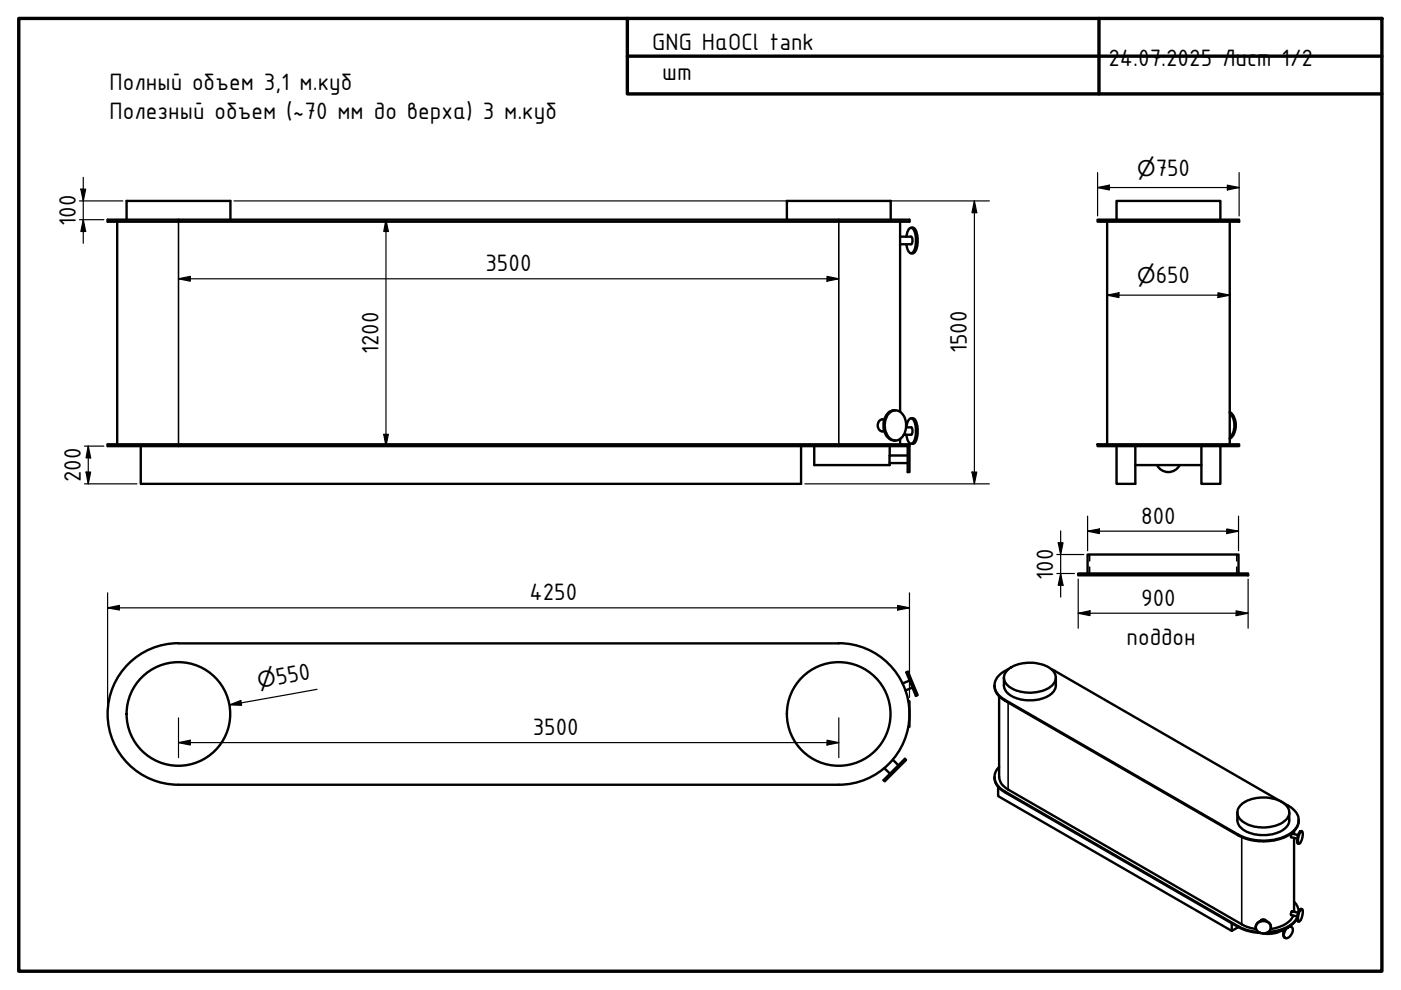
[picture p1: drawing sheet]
<svg xmlns="http://www.w3.org/2000/svg" width="297mm" height="210mm" viewBox="0 0 297 210" stroke-linecap="round" stroke-linejoin="round" font-family="sans-serif">
<!-- layer: Visible (ISO) -->
<g fill="none" stroke="#000" stroke-width=".51">
<path d="M22.8 46.6h170v.4h-170zM24.8 47v47.2M26.8 46.6v-4h22.1v4M166.8 46.6v-4h22v4M190.8 50.2h2.4a1.24 1.24 0 0 1 0 1.6h-2.4M190.8 47v40.3M192.2 50.2a1.63 1.63 0 0 1 1.1-1.9 3.6 3.6 0 0 1 .9 3.3 1.94 1.94 0 0 1-1.1 2.1 1.94 1.94 0 0 1-.9-1.9M193.2 48.3h.3a2.41 2.41 0 0 1 1.1 2.4 3.4 3.4 0 0 1-1 3h-.4M232.7 46.6h30v.4h-30zM234.7 47v47.2M236.7 46.6v-4h22v4M260.7 47v47.2"/>
<path d="M22.8 94.2h170v.4h-170zM29.8 94.6v8h140v-8M172.6 94.6v4h16v-.4M187.5 88.9h-.5a1.33 1.33 0 0 0-.9 1.3 1.33 1.33 0 0 0 .9 1.3h.5M188.4 87.7a1.92 1.92 0 0 1 1.9-.6 1.92 1.92 0 0 1 1.5 1.4 3.7 3.7 0 0 1-1.4 4.8 2.29 2.29 0 0 1-2.7-2.1 4.1 4.1 0 0 1 .7-3.5zM188.6 96.6v1.6M188.6 96.6h3.8M188.6 98.2h3.8M188.6 94.6v2M189.9 87a2.62 2.62 0 0 0-2.6 2.8 2.94 2.94 0 0 0 2.3 3.6h.3M190.8 93.1v1.1M192.1 90.6h1.1a1.18 1.18 0 0 1 0 1.6h-1.6"/>
<path d="M192.2 90.6a1.64 1.64 0 0 1 1.1-1.9 3.3 3.3 0 0 1 .9 3.1 2.39 2.39 0 0 1-1 2.3 1.73 1.73 0 0 1-1-1.9M192.4 94.7h.4v5.4h-.4zM193.2 88.7h.3a2.17 2.17 0 0 1 1.1 2.2 4.1 4.1 0 0 1-.9 3.2h-.5M232.7 94.2h30v.4h-30zM236.7 94.6v8h4v-8M240.7 98.6h14M245.3 98.6a2.69 2.69 0 0 0 2.4 1.5 2.69 2.69 0 0 0 2.4-1.5M254.7 94.6v8h4v-8M260.7 87.5a4.1 4.1 0 0 1 0 5.4M260.7 87.3a3.9 3.9 0 0 1 0 5.8M37.8 136.4a15 15 0 0 0-15 15 15 15 0 0 0 15 15h140a15 15 0 0 0 15-15 15 15 0 0 0-15-15M37.8 136.4h140"/>
<path d="M228.6 121.6h36v.4h-36zM230.6 121.6v-4h32v4M192.2 142.6l.3-.2 2.1 5-.4 .1zM192.6 148.7h.2v5.4h-.2M192.9 144.3l-1.6 .6M193.5 145.8l-1.5 .6M210.9 145.3a3.6 3.6 0 0 0 2.2 3.3l49.5 28.5a11.6 11.6 0 0 0 11-.2 3.5 3.5 0 0 0 1.7-3M211.8 147.6v17.1a3.3 3.3 0 0 0 1.9 2.7l49.6 28.6a8.1 8.1 0 0 0 3 1M212.9 143.7v1.6a3.5 3.5 0 0 0 3.1 2.9 7.4 7.4 0 0 0 7.4-1.6l.5-1v-1.9M213.5 142.2a7.9 7.9 0 0 1 9.3-.4 2.25 2.25 0 0 1 1.1 2.1 2.25 2.25 0 0 1-1.4 1.9l-.2 .1a8.4 8.4 0 0 1-8.6-.6 2.06 2.06 0 0 1-.2-3.1zM213.9 141.8a4.3 4.3 0 0 0-3 3.5 3.8 3.8 0 0 0 2.2 3.1l49.5 28.6a11.5 11.5 0 0 0 11.4-.6 3.1 3.1 0 0 0-.5-5.4l-50.7-29.2M187.3 165.4l4.6-4.5 .2 .2-4.5 4.6z"/>
<path d="M187.5 162.9l1.2 1.1M189.3 161.1l1.2 1.1M210.9 164.7a3.6 3.6 0 0 0 2.2 3.3l49.5 28.6M211.6 166.8v2l49.6 28.6M211.8 162.6a2.97 2.97 0 0 0 .6 4.8l50.2 29a11.1 11.1 0 0 0 4.2 1.2M262.3 172.3v1.6a3.6 3.6 0 0 0 3.2 2.9 7.4 7.4 0 0 0 7.4-1.6l.4-1.1v-1.8M263.2 170.6a8.1 8.1 0 0 1 9.3 0 2.21 2.21 0 0 1-.6 3.8l-.1 .1a8.4 8.4 0 0 1-8.7-.6 2.11 2.11 0 0 1 .1-3.3zM274.4 176.2v.6M274.4 177.6v15.7M275.2 177.1l-1.3-.3-.2 .4v.3l1.3 .3M275.8 176.3a.33 .33 0 0 1 .4 .1 .33 .33 0 0 1 0 .4l-.2 1.4a.61 .61 0 0 1-.7 .6l-.1-.2 .1-1zM276 176.2a.77 .77 0 0 0-.8 .9l-.2 .9a.64 .64 0 0 0 .4 .9"/>
<path d="M261.2 195.7v1.7l1.4-.8M262.6 196.6l.3 .1a11.5 11.5 0 0 0 4.4 1.1h-.1M266.2 196.6a1.62 1.62 0 0 1 1.6-1.4 1.62 1.62 0 0 1 1.7 1.4M266.7 195.6a1.66 1.66 0 0 1 2.8 1.2 1.66 1.66 0 0 1-1.7 1.1 1.66 1.66 0 0 1-1.6-1.3l.2-.6zM267.3 195.3l.1-.3 .4-.1 .6 .2v.2M271.6 197.2l.6 .4M271.7 197.3l-.1 .1a5.8 5.8 0 0 1-4 .5M272.5 196.9h.1M272.6 196.8l-.1 .2a1.35 1.35 0 0 0-.2 1.8l.2 .1M272.7 196.9a.75 .75 0 0 1 .7-.4 .75 .75 0 0 1 .7 .4l-.2 .9a1.19 1.19 0 0 1-1.5 1 1.46 1.46 0 0 1 .3-1.9zM273.4 196.4l.4 .1M274.2 194.1a5.5 5.5 0 0 1-4.4 2.8l-.4 .1"/>
<path d="M274.4 191.1a3.1 3.1 0 0 1 .9 2.1M275 194.8a7.8 7.8 0 0 1-6.5 3M275 194.6a7.2 7.2 0 0 1-5.9 3h-.2M275.2 193.5l-1.3-.3-.2 .5 .1 .3 1.2 .3M275.9 192.8a.75 .75 0 0 1 .3 1.1l-.2 .6a.72 .72 0 0 1-.7 .8v-1.2zM276 192.8a.87 .87 0 0 0-.8 1l-.2 .7a.71 .71 0 0 0 .4 .9"/>
<circle cx="37.8" cy="151.4" r="11"/>
<circle cx="177.8" cy="151.4" r="11"/>
</g>
<!-- layer: Visible Narrow (ISO) -->
<path d="M37.8 46.6v48M177.8 46.6v48M213.1 148.4v.2M213.7 148.9v18.5M213.1 167.8v.2M262.6 177v.1M263.3 177.5v18.5M262.6 196.4v.2" fill="none" stroke="#000" stroke-width=".34"/>
<!-- layer: Hidden (ISO) -->
<path d="M231 117.6v1.3M262.2 117.6v1.3M231 120.2v1.4M262.2 120.2v1.4" fill="none" stroke="#000" stroke-width=".34"/>
<!-- layer: Visible (ISO) -->
<circle cx="274.4" cy="193.3" r=".25" fill="#000"/>
<!-- layer: Border (ISO) -->
<path d="M4 3.9h289v202h-289zM133 3.9v16h160M133 11.9h160M233 3.9v16" fill="none" stroke="#000" stroke-width=".72"/>
<!-- layer: Dimension (ISO) -->
<g fill="none" stroke="#000" stroke-width=".25">
<path d="M17.7 37.6v14M232.7 39.8l2.5-.5v1zM232.7 39.8h30M232.7 36.6v9.2M260.2 39.3l2.5 .5-2.5 .5zM262.7 36.6v9.2M16.8 42.6h9.2M16.8 46.6h5.2M17.1 40.1h1.1l-.5 2.5zM17.7 46.6l.5 2.5h-1.1zM37.8 59.1l2.5-.5v1zM37.8 59.1h140"/>
<path d="M49.6 42.6h160.2M81.8 46.6l.5 2.5h-.9zM81.8 46.6v48M175.3 58.6l2.5 .5-2.5 .5zM206.6 42.6l.5 2.5h-1zM206.6 42.6v60M234.7 62.6l2.5-.5v1zM234.7 62.6h26M258.2 62.1l2.5 .5-2.5 .5zM17.9 94.6h4.1M18.7 94.6l.5 2.5h-1zM18.7 94.6v8"/>
<path d="M81.4 92.1h.9l-.5 2.5zM17.9 102.6h11.1M18.2 100.1h1l-.5 2.5zM170.6 102.6h39.2M206.1 100.1h1l-.5 2.5zM224.1 117.6h5.7M224.4 115.1h1l-.5 2.5zM224.9 112.6v14M230.6 112.6l2.5-.4v.9zM230.6 112.6h32M230.6 109.4v7.4M260.1 112.2l2.5 .4-2.5 .5z"/>
<path d="M262.6 109.4v7.4M22.8 128.9l2.5-.5v.9zM22.8 128.9h170M22.8 125.7v24.9M190.3 128.4l2.5 .5-2.5 .4zM192.8 125.7v22.2M224.1 121.6h3.7M224.9 121.6l.5 2.5h-1zM228.6 130l2.5-.5v1zM228.6 130h36M228.6 122.8v10.4M262.1 129.5l2.5 .5-2.5 .5z"/>
<path d="M264.6 122.8v10.4M37.8 157.5l2.5-.6v1.1zM37.8 157.5h140M37.8 152.2v8.4M48.7 149.5l2.4-1 .1 1zM67.2 146.1l-18.5 3.4M175.3 156.9l2.5 .6-2.5 .5zM177.8 152.2v8.4"/>
</g>
<g fill="#000">
<path d="M232.7 39.8l2.5-.5v1zM17.1 40.1h1.1l-.5 2.5zM17.7 46.6l.5 2.5h-1.1zM37.8 59.1l2.5-.5v1zM81.8 46.6l.5 2.5h-.9zM175.3 58.6l2.5 .5-2.5 .5zM206.6 42.6l.5 2.5h-1zM260.2 39.3l2.5 .5-2.5 .5zM234.7 62.6l2.5-.5v1zM258.2 62.1l2.5 .5-2.5 .5zM18.7 94.6l.5 2.5h-1zM81.4 92.1h.9l-.5 2.5z"/>
<path d="M18.2 100.1h1l-.5 2.5zM206.1 100.1h1l-.5 2.5zM224.4 115.1h1l-.5 2.5zM230.6 112.6l2.5-.4v.9zM260.1 112.2l2.5 .4-2.5 .5zM22.8 128.9l2.5-.5v.9zM190.3 128.4l2.5 .5-2.5 .4zM224.9 121.6l.5 2.5h-1zM228.6 130l2.5-.5v1zM262.1 129.5l2.5 .5-2.5 .5zM37.8 157.5l2.5-.6v1.1zM48.7 149.5l2.4-1 .1 1z"/>
<path d="M175.3 156.9l2.5 .6-2.5 .5z"/>
</g>
<g font-size="5.4">
<text x="138.3" y="10.6">GNG НаOCl tank</text>
<text x="140.4" y="16.9">шт</text>
<text x="235" y="13.9">24.07.2025 Лист 1/2</text>
<text x="23.2" y="19.1">Полный объем 3,1 м.куб</text>
<text x="23.2" y="25.3">Полезный объем (~70 мм до верха) 3 м.куб</text>
<text x="245" y="37.3">750</text>
<text x="16" y="47.9" transform="rotate(-90 16 47.9)">100</text>
<text x="103" y="57.5">3500</text>
<text x="245" y="60.1">650</text>
<text x="80.3" y="75.2" transform="rotate(-90 80.3 75.2)">1200</text>
<text x="205" y="74.9" transform="rotate(-90 205 74.9)">1500</text>
<text x="17.1" y="102.2" transform="rotate(-90 17.1 102.2)">200</text>
<text x="241.9" y="111.1">800</text>
<text x="223.3" y="122.9" transform="rotate(-90 223.3 122.9)">100</text>
<text x="112.3" y="127.3">4250</text>
<text x="241.9" y="128.4">900</text>
<text x="238.8" y="136.8">поддон</text>
<text x="58.8" y="145.1" transform="rotate(-10 58.8 145.1)">550</text>
<text x="112.9" y="155.8">3500</text>
</g>
<g font-size="4.6">
<text x="241.1" y="37.3">⌀</text>
<text x="241.1" y="60.1">⌀</text>
<text x="54.9" y="145.9" transform="rotate(-10 54.9 145.9)">⌀</text>
</g>
</svg>
